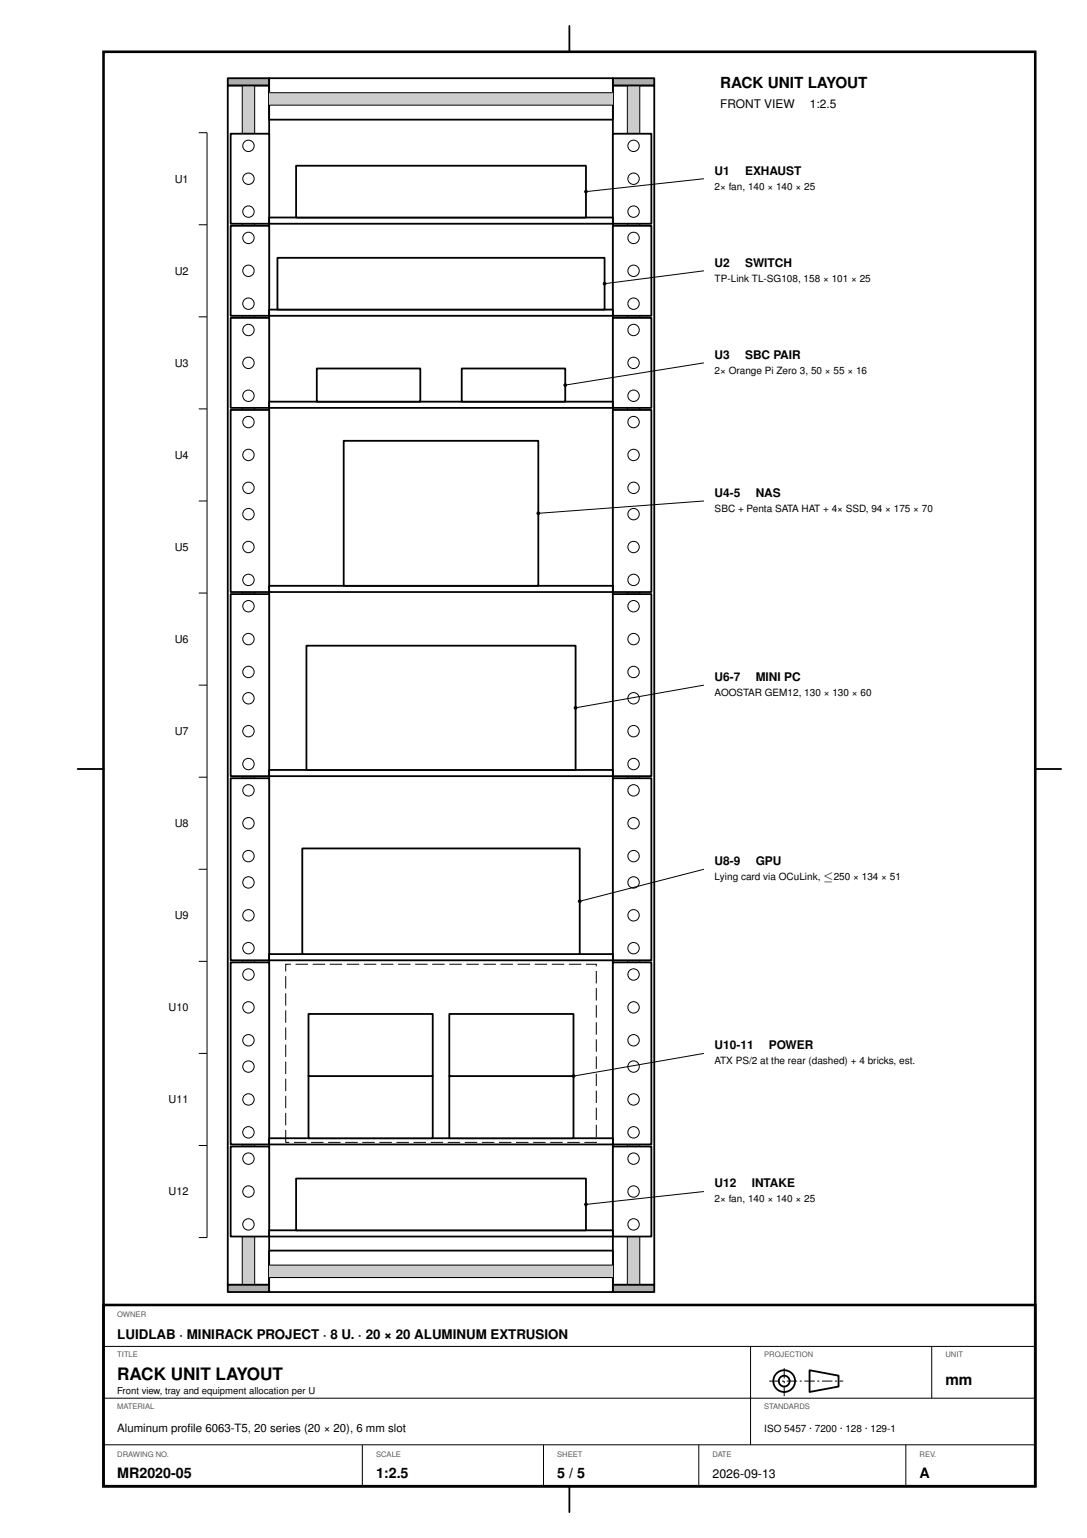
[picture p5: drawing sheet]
<svg xmlns="http://www.w3.org/2000/svg" width="210mm" height="297mm" viewBox="0 0 210 297" stroke-linecap="round" stroke-linejoin="round" font-family="sans-serif">
<path d="M20 10h180v277h-180z" fill="none" stroke="#000" stroke-width=".5"/>
<path d="M110 5v5M15 148.5h5M200 148.5h5M110 287v5" fill="none" stroke="#000" stroke-width=".35"/>
<path d="M44 16.5h8v231.6h-8z" fill="#fff" stroke="#000" stroke-width=".35"/>
<path d="M46.8 16.5h2.4v231.6h-2.4z" fill="#ccc"/>
<path d="M46.8 16.5v231.6M49.2 16.5v231.6" fill="none" stroke="#000" stroke-width=".19"/>
<g fill="#acacac" stroke="#000" stroke-width=".35">
<path d="M44 248.1h8v1.4h-8z"/>
<path d="M44 15.1h8v1.4h-8z"/>
</g>
<path d="M118.4 16.5h8v231.6h-8z" fill="#fff" stroke="#000" stroke-width=".35"/>
<path d="M121.2 16.5h2.4v231.6h-2.4z" fill="#ccc"/>
<path d="M121.2 16.5v231.6M123.6 16.5v231.6" fill="none" stroke="#000" stroke-width=".19"/>
<g fill="#acacac" stroke="#000" stroke-width=".35">
<path d="M118.4 248.1h8v1.4h-8z"/>
<path d="M118.4 15.1h8v1.4h-8z"/>
</g>
<path d="M52 241.5h66.4v8h-66.4z" fill="#fff" stroke="#000" stroke-width=".35"/>
<path d="M52 244.3h66.4v2.4h-66.4z" fill="#ccc"/>
<path d="M52 246.7h66.4M52 244.3h66.4" fill="none" stroke="#000" stroke-width=".19"/>
<path d="M52 15.1h66.4v8h-66.4z" fill="#fff" stroke="#000" stroke-width=".35"/>
<path d="M52 17.9h66.4v2.4h-66.4z" fill="#ccc"/>
<g fill="none" stroke="#000" stroke-width=".19">
<path d="M52 17.9h66.4M38.4 25.6h1.6v213.4h-1.6M52 20.3h66.4M38.4 43.4h1.6M38.4 79h1.6M38.4 61.2h1.6M38.4 96.7h1.6M38.4 114.5h1.6M38.4 132.3h1.6M38.4 150.1h1.6M38.4 167.9h1.6M38.4 185.6h1.6"/>
<path d="M38.4 203.4h1.6M38.4 221.2h1.6"/>
</g>
<g fill="#fff" stroke="#000" stroke-width=".35">
<path d="M44.6 25.8h7.4v17.4h-7.4z"/>
<path d="M118.4 25.8h7.4v17.4h-7.4z"/>
<path d="M52 42h66.4v1.2h-66.4z"/>
</g>
<g fill="none" stroke="#000" stroke-width=".19">
<circle cx="48" cy="34.5" r="1.1"/>
<circle cx="48" cy="28.2" r="1.1"/>
<circle cx="122.4" cy="34.5" r="1.1"/>
<circle cx="122.4" cy="28.2" r="1.1"/>
<circle cx="48" cy="40.9" r="1.1"/>
<circle cx="122.4" cy="40.9" r="1.1"/>
</g>
<path d="M57.2 32h56v10h-56z" fill="#fff" stroke="#000" stroke-width=".35"/>
<circle cx="113.2" cy="37" r=".36" fill="#000"/>
<path d="M136 34.5l-22.8 2.5" fill="none" stroke="#000" stroke-width=".19"/>
<g fill="#fff" stroke="#000" stroke-width=".35">
<path d="M44.6 43.6h7.4v17.4h-7.4z"/>
<path d="M118.4 43.6h7.4v17.4h-7.4z"/>
<path d="M52 59.8h66.4v1.2h-66.4z"/>
</g>
<g fill="none" stroke="#000" stroke-width=".19">
<circle cx="48" cy="52.3" r="1.1"/>
<circle cx="48" cy="45.9" r="1.1"/>
<circle cx="48" cy="58.6" r="1.1"/>
<circle cx="122.4" cy="52.3" r="1.1"/>
<circle cx="122.4" cy="45.9" r="1.1"/>
<circle cx="122.4" cy="58.6" r="1.1"/>
</g>
<path d="M53.6 49.8h63.2v10h-63.2z" fill="#fff" stroke="#000" stroke-width=".35"/>
<circle cx="116.8" cy="54.8" r=".36" fill="#000"/>
<path d="M136 52.3l-19.2 2.5" fill="none" stroke="#000" stroke-width=".19"/>
<g fill="#fff" stroke="#000" stroke-width=".35">
<path d="M44.6 61.4h7.4v17.4h-7.4z"/>
<path d="M118.4 61.4h7.4v17.4h-7.4z"/>
<path d="M52 77.6h66.4v1.2h-66.4z"/>
</g>
<g fill="none" stroke="#000" stroke-width=".19">
<circle cx="48" cy="76.4" r="1.1"/>
<circle cx="48" cy="63.7" r="1.1"/>
<circle cx="48" cy="70.1" r="1.1"/>
<circle cx="122.4" cy="76.4" r="1.1"/>
<circle cx="122.4" cy="63.7" r="1.1"/>
<circle cx="122.4" cy="70.1" r="1.1"/>
</g>
<g fill="#fff" stroke="#000" stroke-width=".35">
<path d="M61.2 71.2h20v6.4h-20z"/>
<path d="M89.2 71.2h20v6.4h-20z"/>
</g>
<circle cx="109.2" cy="74.4" r=".36" fill="#000"/>
<path d="M136 70.1l-26.8 4.3" fill="none" stroke="#000" stroke-width=".19"/>
<g fill="#fff" stroke="#000" stroke-width=".35">
<path d="M44.6 79.2h7.4v35.1h-7.4z"/>
<path d="M118.4 79.2h7.4v35.1h-7.4z"/>
<path d="M52 113.1h66.4v1.2h-66.4z"/>
</g>
<g fill="none" stroke="#000" stroke-width=".19">
<circle cx="48" cy="87.9" r="1.1"/>
<circle cx="48" cy="81.5" r="1.1"/>
<circle cx="48" cy="99.3" r="1.1"/>
<circle cx="48" cy="94.2" r="1.1"/>
<circle cx="122.4" cy="87.9" r="1.1"/>
<circle cx="122.4" cy="81.5" r="1.1"/>
<circle cx="122.4" cy="99.3" r="1.1"/>
<circle cx="122.4" cy="94.2" r="1.1"/>
<circle cx="48" cy="112" r="1.1"/>
<circle cx="48" cy="105.6" r="1.1"/>
<circle cx="122.4" cy="112" r="1.1"/>
<circle cx="122.4" cy="105.6" r="1.1"/>
</g>
<path d="M66.4 85.1h37.6v28h-37.6z" fill="#fff" stroke="#000" stroke-width=".35"/>
<circle cx="104" cy="99.1" r=".36" fill="#000"/>
<path d="M136 96.7l-32 2.4" fill="none" stroke="#000" stroke-width=".19"/>
<g fill="#fff" stroke="#000" stroke-width=".35">
<path d="M44.6 114.7h7.4v35.2h-7.4z"/>
<path d="M118.4 114.7h7.4v35.2h-7.4z"/>
<path d="M52 148.7h66.4v1.2h-66.4z"/>
</g>
<g fill="none" stroke="#000" stroke-width=".19">
<circle cx="48" cy="117.1" r="1.1"/>
<circle cx="122.4" cy="117.1" r="1.1"/>
<circle cx="48" cy="123.4" r="1.1"/>
<circle cx="48" cy="134.8" r="1.1"/>
<circle cx="48" cy="129.8" r="1.1"/>
<circle cx="122.4" cy="123.4" r="1.1"/>
<circle cx="122.4" cy="134.8" r="1.1"/>
<circle cx="122.4" cy="129.8" r="1.1"/>
<circle cx="48" cy="147.5" r="1.1"/>
<circle cx="48" cy="141.2" r="1.1"/>
<circle cx="122.4" cy="147.5" r="1.1"/>
<circle cx="122.4" cy="141.2" r="1.1"/>
</g>
<path d="M59.2 124.7h52v24h-52z" fill="#fff" stroke="#000" stroke-width=".35"/>
<circle cx="111.2" cy="136.7" r=".36" fill="#000"/>
<path d="M136 132.3l-24.8 4.4" fill="none" stroke="#000" stroke-width=".19"/>
<g fill="#fff" stroke="#000" stroke-width=".35">
<path d="M44.6 150.3h7.4v35.1h-7.4z"/>
<path d="M118.4 150.3h7.4v35.1h-7.4z"/>
<path d="M52 184.2h66.4v1.2h-66.4z"/>
</g>
<g fill="none" stroke="#000" stroke-width=".19">
<circle cx="48" cy="152.6" r="1.1"/>
<circle cx="48" cy="159" r="1.1"/>
<circle cx="122.4" cy="152.6" r="1.1"/>
<circle cx="122.4" cy="159" r="1.1"/>
<circle cx="48" cy="170.4" r="1.1"/>
<circle cx="48" cy="176.8" r="1.1"/>
<circle cx="48" cy="165.3" r="1.1"/>
<circle cx="122.4" cy="170.4" r="1.1"/>
<circle cx="122.4" cy="176.8" r="1.1"/>
<circle cx="122.4" cy="165.3" r="1.1"/>
<circle cx="48" cy="183.1" r="1.1"/>
<circle cx="122.4" cy="183.1" r="1.1"/>
</g>
<path d="M58.4 163.8h53.6v20.4h-53.6z" fill="#fff" stroke="#000" stroke-width=".35"/>
<circle cx="112" cy="174" r=".36" fill="#000"/>
<path d="M136 167.9l-24 6.1" fill="none" stroke="#000" stroke-width=".19"/>
<g fill="#fff" stroke="#000" stroke-width=".35">
<path d="M44.6 185.8h7.4v35.2h-7.4z"/>
<path d="M118.4 185.8h7.4v35.2h-7.4z"/>
<path d="M52 219.8h66.4v1.2h-66.4z"/>
</g>
<g fill="none" stroke="#000" stroke-width=".19">
<circle cx="48" cy="188.2" r="1.1"/>
<circle cx="48" cy="194.5" r="1.1"/>
<circle cx="122.4" cy="188.2" r="1.1"/>
<circle cx="122.4" cy="194.5" r="1.1"/>
<circle cx="48" cy="218.7" r="1.1"/>
<circle cx="48" cy="200.9" r="1.1"/>
<circle cx="48" cy="206" r="1.1"/>
<circle cx="48" cy="212.3" r="1.1"/>
<circle cx="122.4" cy="218.7" r="1.1"/>
<circle cx="122.4" cy="200.9" r="1.1"/>
<circle cx="122.4" cy="206" r="1.1"/>
<circle cx="122.4" cy="212.3" r="1.1"/>
</g>
<path d="M55.2 186.2h60v34.4h-60z" fill="none" stroke="#000" stroke-width=".19" stroke-dasharray="2.4 .9" stroke-linecap="butt"/>
<g fill="#fff" stroke="#000" stroke-width=".35">
<path d="M59.6 207.8h24v12h-24z"/>
<path d="M59.6 195.8h24v12h-24z"/>
<path d="M86.8 207.8h24v12h-24z"/>
<path d="M86.8 195.8h24v12h-24z"/>
</g>
<circle cx="110.8" cy="207.8" r=".36" fill="#000"/>
<path d="M136 203.4l-25.2 4.4" fill="none" stroke="#000" stroke-width=".19"/>
<g fill="#fff" stroke="#000" stroke-width=".35">
<path d="M44.6 221.4h7.4v17.4h-7.4z"/>
<path d="M118.4 221.4h7.4v17.4h-7.4z"/>
<path d="M52 237.6h66.4v1.2h-66.4z"/>
</g>
<g fill="none" stroke="#000" stroke-width=".19">
<circle cx="48" cy="236.4" r="1.1"/>
<circle cx="48" cy="223.7" r="1.1"/>
<circle cx="48" cy="230.1" r="1.1"/>
<circle cx="122.4" cy="236.4" r="1.1"/>
<circle cx="122.4" cy="223.7" r="1.1"/>
<circle cx="122.4" cy="230.1" r="1.1"/>
</g>
<path d="M57.2 227.6h56v10h-56z" fill="#fff" stroke="#000" stroke-width=".35"/>
<circle cx="113.2" cy="232.6" r=".36" fill="#000"/>
<path d="M136 230.1l-22.8 2.5M20 279h180M20 270h180M20 260h180M70 279v8M105 279v8M135 279v8M145 260v19M175 279v8M180 260v10" fill="none" stroke="#000" stroke-width=".19"/>
<path d="M20 252h180v35h-180z" fill="none" stroke="#000" stroke-width=".5"/>
<path d="M148.6 266.7h14.3M151.5 269.6v-5.8" fill="none" stroke="#000" stroke-width=".19" stroke-dasharray="2 .5 .4 .5" stroke-linecap="butt"/>
<g fill="none" stroke="#000" stroke-width=".35">
<path d="M156.4 264.6l5.6 1.1v2.1l-5.6 1z"/>
<circle cx="151.5" cy="266.7" r="2.1"/>
<circle cx="151.5" cy="266.7" r="1.05"/>
</g>
<text font-size="3.3" x="22.6" y="266.4">RACK UNIT LAYOUT</text>
<g font-size="2.9">
<text x="139.1" y="17.1">RACK UNIT LAYOUT</text>
<text x="182.6" y="267.5">mm</text>
</g>
<g font-size="2.8">
<text x="22.6" y="285.5">MR2020-05</text>
<text x="72.6" y="285.5">1:2.5</text>
<text x="107.6" y="285.5">5 / 5</text>
<text x="177.6" y="285.5">A</text>
</g>
<text font-size="2.6" x="22.6" y="258.6">LUIDLAB · MINIRACK PROJECT · 8 U. · 20 × 20 ALUMINUM EXTRUSION</text>
<text font-size="2.4" x="137.6" y="285.5">2026-09-13</text>
<g font-size="2.3">
<text x="139.1" y="20.8">FRONT VIEW</text>
<text x="156.5" y="20.8">1:2.5</text>
<text x="138.1" y="33.8">U1</text>
<text x="143.9" y="33.8">EXHAUST</text>
<text x="138.1" y="51.5">U2</text>
<text x="143.9" y="51.5">SWITCH</text>
<text x="138.1" y="69.2">U3</text>
<text x="143.9" y="69.2">SBC PAIR</text>
<text x="138.1" y="96">U4-5</text>
<text x="146" y="96">NAS</text>
<text x="138.1" y="131.5">U6-7</text>
<text x="146" y="131.5">MINI PC</text>
<text x="138.1" y="167">U8-9</text>
<text x="146" y="167">GPU</text>
<text x="138.1" y="202.6">U10-11</text>
<text x="148.5" y="202.6">POWER</text>
<text x="138.1" y="229.3">U12</text>
<text x="145.2" y="229.3">INTAKE</text>
</g>
<g font-size="2.2">
<text x="22.6" y="276.6">Aluminum prof</text>
<text x="36.2" y="276.6">ile 6063-T5, 20 series (20 × 20), 6 mm slot</text>
</g>
<g font-size="2.1">
<text x="33.7" y="35.2">U1</text>
<text x="33.7" y="53">U2</text>
<text x="33.7" y="70.8">U3</text>
<text x="33.7" y="88.6">U4</text>
<text x="33.7" y="106.4">U5</text>
<text x="33.7" y="124.1">U6</text>
<text x="33.7" y="141.9">U7</text>
<text x="33.7" y="159.7">U8</text>
<text x="33.7" y="177.5">U9</text>
<text x="32.6" y="195.3">U10</text>
<text x="32.6" y="213">U11</text>
<text x="32.6" y="230.8">U12</text>
</g>
<g font-size="1.9">
<text x="138.1" y="36.7">2× fan, 140 × 140 × 25</text>
<text x="138.1" y="54.4">TP-Link TL-SG108, 158 × 101 × 25</text>
<text x="138.1" y="72.1">2× Orange Pi Zero 3, 50 × 55 × 16</text>
<text x="138.1" y="98.9">SBC + Penta SATA HAT + 4× SSD, 94 × 175 × 70</text>
<text x="138.1" y="134.4">AOOSTAR GEM12, 130 × 130 × 60</text>
<text x="138.1" y="169.9">Lying card via OCuLink, ≤250 × 134 × 51</text>
<text x="138.1" y="205.5">ATX PS/2 at the rear (dashed) + 4 bricks, est.</text>
<text x="138.1" y="232.2">2× fan, 140 × 140 × 25</text>
<text x="147.6" y="276.6">ISO 5457 · 7200 · 128 · 129-1</text>
</g>
<text font-size="1.8" x="22.6" y="269.2">Front view, tray and equipment allocation per U</text>
<g font-size="1.5" fill="#595959">
<text x="22.6" y="254.4">OWNER</text>
<text x="22.6" y="262.1">TITLE</text>
<text x="147.6" y="262.1">PROJECTION</text>
<text x="182.6" y="262.1">UNIT</text>
<text x="22.6" y="272.1">MATERIAL</text>
<text x="147.6" y="272.1">STANDARDS</text>
<text x="22.6" y="281.4">DRAWING NO.</text>
<text x="72.6" y="281.4">SCALE</text>
<text x="107.6" y="281.4">SHEET</text>
<text x="137.6" y="281.4">DATE</text>
<text x="177.6" y="281.4">REV.</text>
</g>
</svg>
